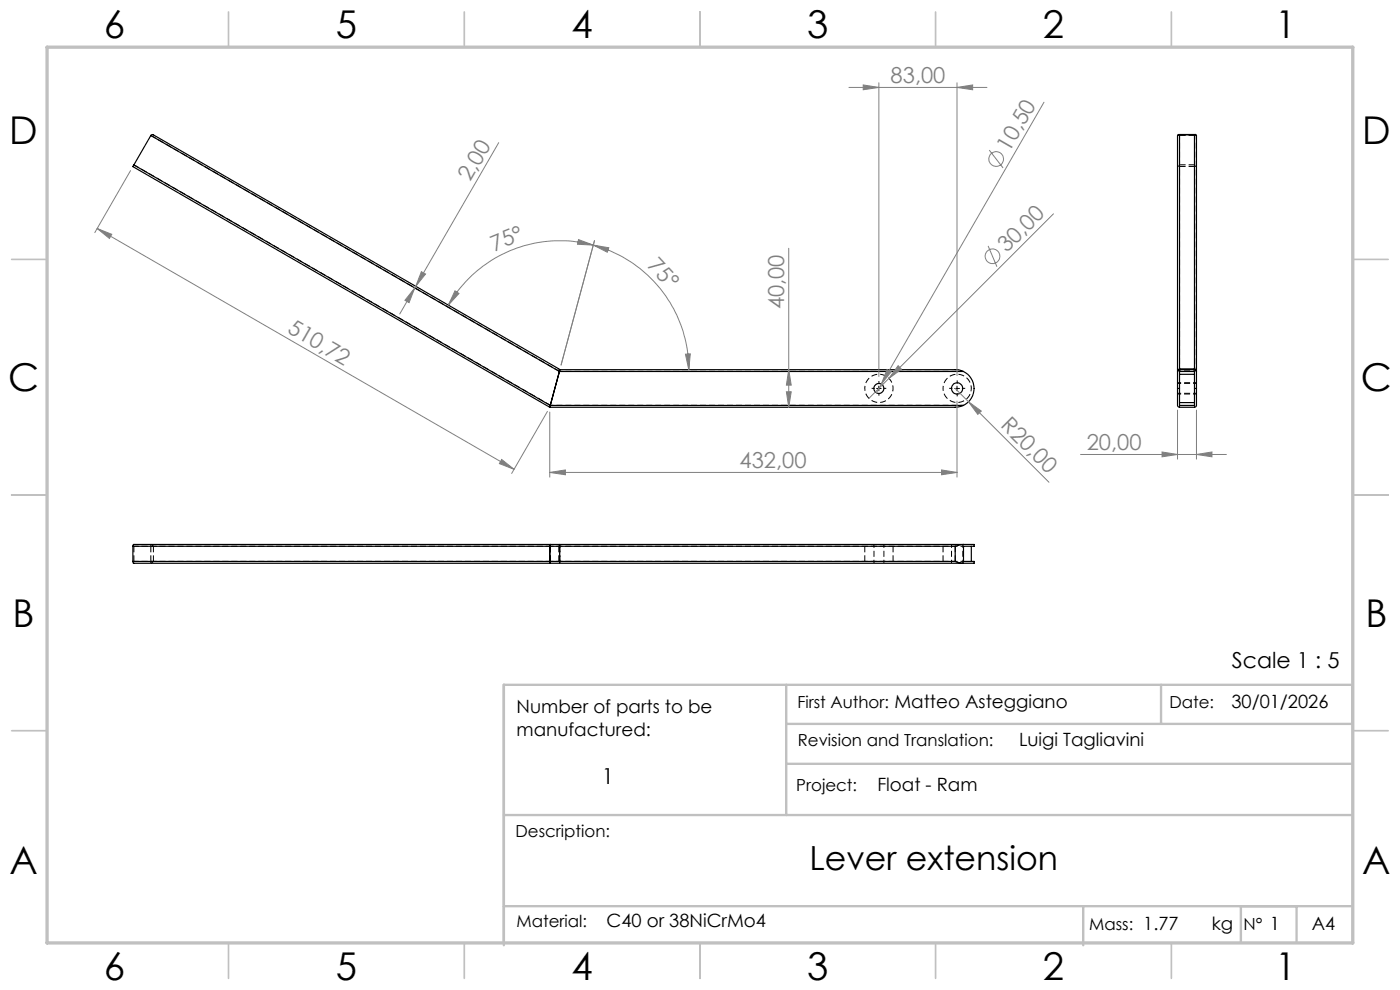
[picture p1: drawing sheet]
<svg xmlns="http://www.w3.org/2000/svg" width="297mm" height="210mm" viewBox="0 0 297 210" stroke-linecap="round" stroke-linejoin="round" font-family="sans-serif">
<path d="M204.4 78.8h-85.7M253.8 78.7h-4M204.4 86h-87.6M118.7 119.5v-4M118.7 119.4v-3.9M204.4 119.1h-87.6M204.4 115.9h-87.6" fill="none" stroke="#000" stroke-width=".21" stroke-dasharray="1.3 .6" stroke-dashoffset=".6" stroke-linecap="butt"/>
<path d="M183.5 82.4a3 3 0 0 1 4.3-2.7 3 3 0 0 1 .4 5.1 3 3 0 0 1-4.7-2v-.4M200.1 82.4a3 3 0 0 1 4.3-2.7 3 3 0 0 1 .4 5.1 3 3 0 0 1-4.7-2v-.4" fill="none" stroke="#000" stroke-width=".21" stroke-dasharray="1.3 .6" stroke-dashoffset=".7" stroke-linecap="butt"/>
<path d="M118.7 78.8l-86.7-50.1M116.8 86l-88.4-51" fill="none" stroke="#000" stroke-width=".21" stroke-dasharray="1.3 .6" stroke-dashoffset=".1" stroke-linecap="butt"/>
<g fill="none" stroke="#000" stroke-width=".25">
<path d="M28.4 35l-.2 .3 88.4 51.1M28.4 35l88.3 51M32 28.7l.3-.2 .2 .1 86 49.6 .2 .3v.3M32 28.7l86.7 50.1M32 28.7l-3.6 6.3M250 28.5h3.6M250.2 28.6l-.2-.1-.2 .2v50.1M250.2 28.6v49.6M250.2 28.6h3.2M253.4 28.6l.2-.1 .2 .2v50.1M253.4 28.6v49.6M118.7 78.8l.1-.4h84.4l1.2 .4"/>
<path d="M118.7 78.8h85.7M118.7 78.8l-2 7.2M204.4 78.8a4 4 0 0 1 2.3 3.6 4 4 0 0 1-2.3 3.6M249.8 78.8l.2-.4h3.6l.2 .4M249.8 78.8v3.6M250.2 78.2l-.4 .5M250.2 79.4h3.2M250.2 78.2h3.2M253.4 78.2l.4 .5M253.8 78.8v3.6M116.7 86l-.1 .4M116.7 86h87.7"/>
<path d="M204.4 86l-1.8 .4h-86M249.8 82.4v3.6l.1 .2 .3 .2h3.2l.3-.2 .1-3.8M249.8 82.4h.4M250.2 82.4v-3.6h3.2v3.6M250.2 82.4v3.6h3.2v-3.6M250.2 85.4h3.2M253.4 82.4h.4M28.2 119.1l.1 .4h176.1M28.2 119.1h174.4M28.2 115.9h174.4M28.2 115.9v3.2M116.6 119.1l.1 .4z"/>
<path d="M116.7 115.5l-.1 3.6M202.6 119.1l1.8 .4M202.6 115.9v3.2M204.4 115.5h2.3v.4h-2.3v3.2h2.3v.4h-2.3M204.4 115.5l-1.8 .4M204.4 115.5h-176.1l-.1 .4M206.1 115.9v3.2"/>
<circle cx="186.4" cy="82.4" r="1.06"/>
<circle cx="203" cy="82.4" r="1.2"/>
</g>
<path d="M250.2 78.8v-50.1M253.4 78.8v-50.1" fill="none" stroke="#000" stroke-width=".21" stroke-dasharray="1.3 .6" stroke-dashoffset=".4" stroke-linecap="butt"/>
<g fill="none" stroke="#000" stroke-width=".21" stroke-dasharray="1.3 .6" stroke-linecap="butt">
<path d="M249.8 28.7h.4M250.2 35h3.2M250.2 35.3l-.2-.1-.2-.2M250.2 28.7h3.2M253.4 28.7h.4M253.4 35.3h-3.2M253.8 35l-.1 .2-.3 .1M250.2 86.4v-.4M253.4 86v.4M28.4 115.9v3.2M32 115.9v3.2M32 119.1v.4"/>
<path d="M32 115.5v.4M32.5 119.1v-3.2M116.8 115.9v3.2M116.8 119.1v-3.2M118.5 119.1l.2 .4M118.5 115.9v3.2M118.7 119.5l.1-.4M118.7 119.1v-3.2M118.7 115.9v3.2M118.7 115.5l-.2 .4M118.8 115.9l-.1-.4M118.8 115.9v3.2"/>
<path d="M183.5 115.9v3.2M189.5 119.1v-3.2M200.1 115.9v3.2M202.7 115.9v3.2"/>
</g>
<path d="M249.8 83.6h4M249.8 83.4h4M253.8 81.2h-4M253.8 81.3h-4M185.4 115.5v4M187.5 119.5v-4M201.9 115.5v4M204.3 119.5v-4" fill="none" stroke="#000" stroke-width=".21" stroke-dasharray="1.3 .6" stroke-dashoffset=".5" stroke-linecap="butt"/>
<path d="M32 115.5l.5 .4M32.5 119.1l-.5 .4M116.8 119.1h-88.4M116.8 115.9h-88.4" fill="none" stroke="#000" stroke-width=".21" stroke-dasharray="1.3 .6" stroke-dashoffset=".3" stroke-linecap="butt"/>
<g fill="none" stroke="#808080" stroke-width=".21">
<path d="M180.1 18.5h29.3M183.1 18l3.3 .5-3.3 .5zM186.4 17.6v62.3M203 18.5l3.3-.5v1zM203 17.6v62.1M27.7 36.2l-7.6 13.1M105.8 30.3l-17.6 30.4M209.9 31.8l2.9 3.8M221.5 21.7l-34.5 59.8M20.6 48.5l3.1 1.2-.5 .9zM20.6 48.5l88.4 51M89.4 57.6l.9 .5-2.1 2.6z"/>
<path d="M122.7 50.8l3.2 1.2-3.4-.2zM125.9 52l3.3 .6-.4 .9zM125.9 52a27.3 27.3 0 0 1 20.2 26.4M125.9 52a27.3 27.3 0 0 0-30.8 12.7M126.1 51l-7.1 26.4M167.3 52.7v33.7M209.6 52.2l1.9 4.4M223.5 45.4l-39.2 39.1M88 61.1l-1.2 3.1-.9-.5zM88 61.1l-3.2 5.5M88.2 60.7l-.2 .4M96.5 61.7l.9 .6-2.3 2.4z"/>
<path d="M145.4 75.1h1l-.3 3.3zM167.3 78.4l.6 3.3h-1.1zM188.2 78.4l.9 .5-2.1 2.6zM190.5 77.6l.7 .7-2.6 2zM106.4 97.5l2.6 2-3.1-1.2zM116.1 87.3l-7.6 13.1M116.6 87.4v13.8M166.8 83.1h1.1l-.6 3.3zM187 81.5l-1.1 1.8M199.7 99.7l3.3 .5-3.3 .5zM202.6 82.4l2.9 2.8M203 85.1v16.1"/>
<path d="M205.5 85.2l2.7 2-.8 .7zM205.5 85.2l17 17.1M229.2 96.4h31M246.5 95.9l3.3 .5-3.3 .5zM249.8 87v10.4M253.8 96.4l3.3-.5v1zM253.8 87v10.4M116.6 100.2l3.3-.5v1zM116.6 100.2h86.4"/>
<circle cx="211.3" cy="33.7" r="1.57"/>
<circle cx="210.6" cy="54.4" r="1.57"/>
</g>
<path d="M185.5 82.4h-.6M186.5 81.4v-.6M186.5 83.4v.5M187.5 82.4h.5M202.1 82.4h-.7M203.1 81.4v-.7M203.1 83.4v.7M204.1 82.4h.7" fill="none" stroke="#000" stroke-width=".21" stroke-dasharray="15.2 1.3 1.3 1.3" stroke-linecap="butt"/>
<path d="M185.9 82.4h1M186.4 81.9v1M202.5 82.4h1.1M203 81.9v1" fill="none" stroke="#000" stroke-width=".21"/>
<g fill="none" stroke="#c0c0c0" stroke-width=".35">
<path d="M48.5 2.5v7.5M98.5 2.5v7.5M148.5 2.5v7.5M198.5 2.5v7.5M248.5 2.5v7.5M2.5 55h7.5M287 55h7.5M2.5 105h7.5M287 105h7.5M2.5 155h7.5M287 155h7.5M48.5 200v7.5"/>
<path d="M98.5 200v7.5M148.5 200v7.5M198.5 200v7.5M248.5 200v7.5"/>
</g>
<path d="M166.8 153.6h120.1v-8.3h-180v55.2M166.8 145.3v27.6M246.3 145.3v8.3M106.9 172.9h180M166.8 162h120.1M106.9 192.2h180M229.8 192.2v8.3M263.2 192.2v7.7M275.1 192.2v7.7" fill="none" stroke="#c0c0c0" stroke-width=".5"/>
<path d="M10 10h277v190h-277z" fill="none" stroke="#c0c0c0" stroke-width=".7"/>
<g fill="#808080">
<path d="M190.5 77.6l.7 .7-2.6 2z"/>
<path d="M188.2 78.4l.9 .5-2.1 2.6z"/>
<path d="M205.5 85.2l2.7 2-.8 .7z"/>
<path d="M145.4 75.1h1l-.3 3.3zM125.9 52l3.3 .6-.4 .9z"/>
<path d="M199.7 99.7l3.3 .5-3.3 .5zM116.6 100.2l3.3-.5v1z"/>
<path d="M183.1 18l3.3 .5-3.3 .5zM203 18.5l3.3-.5v1z"/>
<path d="M122.7 50.8l3.2 1.2-3.4-.2zM96.5 61.7l.9 .6-2.3 2.4z"/>
<path d="M88 61.1l-1.2 3.1-.9-.5zM89.4 57.6l.9 .5-2.1 2.6z"/>
<path d="M166.8 83.1h1.1l-.6 3.3zM167.3 78.4l.6 3.3h-1.1z"/>
<path d="M20.6 48.5l3.1 1.2-.5 .9zM106.4 97.5l2.6 2-3.1-1.2z"/>
<path d="M246.5 95.9l3.3 .5-3.3 .5zM253.8 96.4l3.3-.5v1z"/>
</g>
<g font-size="8.1">
<text x="22" y="8">6</text>
<text x="71.2" y="8">5</text>
<text x="121.2" y="8">4</text>
<text x="171.2" y="8">3</text>
<text x="221.2" y="8">2</text>
<text x="270.5" y="8">1</text>
<text x="2" y="30.5">D</text>
<text x="289" y="30.5">D</text>
<text x="1.7" y="83">C</text>
<text x="288.7" y="83">C</text>
<text x="2.7" y="133">B</text>
<text x="289.7" y="133">B</text>
<text x="2" y="185.5">A</text>
<text x="289" y="185.5">A</text>
<text x="22" y="208">6</text>
<text x="71.2" y="208">5</text>
<text x="121.2" y="208">4</text>
<text x="171.2" y="208">3</text>
<text x="221.2" y="208">2</text>
<text x="270.5" y="208">1</text>
</g>
<text font-size="7.1" x="171.7" y="184.5">Lever extension</text>
<g font-size="4.7" fill="#808080">
<text x="188.9" y="17.5">83,00</text>
<text x="214.1" y="32.3" transform="rotate(-60 214.1 32.3)">10,50</text>
<text x="99.8" y="38.7" transform="rotate(-60 99.8 38.7)">2,00</text>
<text x="104.8" y="53.5" transform="rotate(-22 104.8 53.5)">75°</text>
<text x="213.6" y="53.7" transform="rotate(-45 213.6 53.7)">30,00</text>
<text x="137.2" y="56.5" transform="rotate(47 137.2 56.5)">75°</text>
<text x="166.3" y="65.6" transform="rotate(-90 166.3 65.6)">40,00</text>
<text x="60.8" y="70.5" transform="rotate(30 60.8 70.5)">510,72</text>
<text x="212.1" y="90.4" transform="rotate(45 212.1 90.4)">R20,00</text>
<text x="230.6" y="95.4">20,00</text>
<text x="156.9" y="99.2">432,00</text>
</g>
<g font-size="4.7">
<text x="261.3" y="141.6">Scale 1 : 5</text>
<text x="127.7" y="166.3">1</text>
</g>
<g font-size="3.9">
<text x="109.6" y="151.2">Number of parts to be</text>
<text x="261.2" y="150.2">30/01/2026</text>
<text x="109.6" y="156.1">manufactured:</text>
<text x="216.2" y="158.3">Luigi Tagliavini</text>
<text x="186.1" y="167.8">Float - Ram</text>
<text x="128.7" y="196.7">C40 or 38NiCrMo4</text>
<text x="257.1" y="197.3">kg</text>
<text x="278.3" y="197.4">A4</text>
</g>
<g font-size="3.5">
<text x="169.2" y="150.1">First Author: Matteo Asteggiano</text>
<text x="248.1" y="150.1">Date:</text>
<text x="169.3" y="158.3">Revision and Translation:</text>
<text x="168.9" y="167.8">Project:</text>
<text x="109.4" y="177.5">Description:</text>
<text x="109.6" y="196.7">Material:</text>
<text x="231.1" y="197.3">Mass: 1.77</text>
<text x="263.8" y="197.3">N° 1</text>
</g>
</svg>
